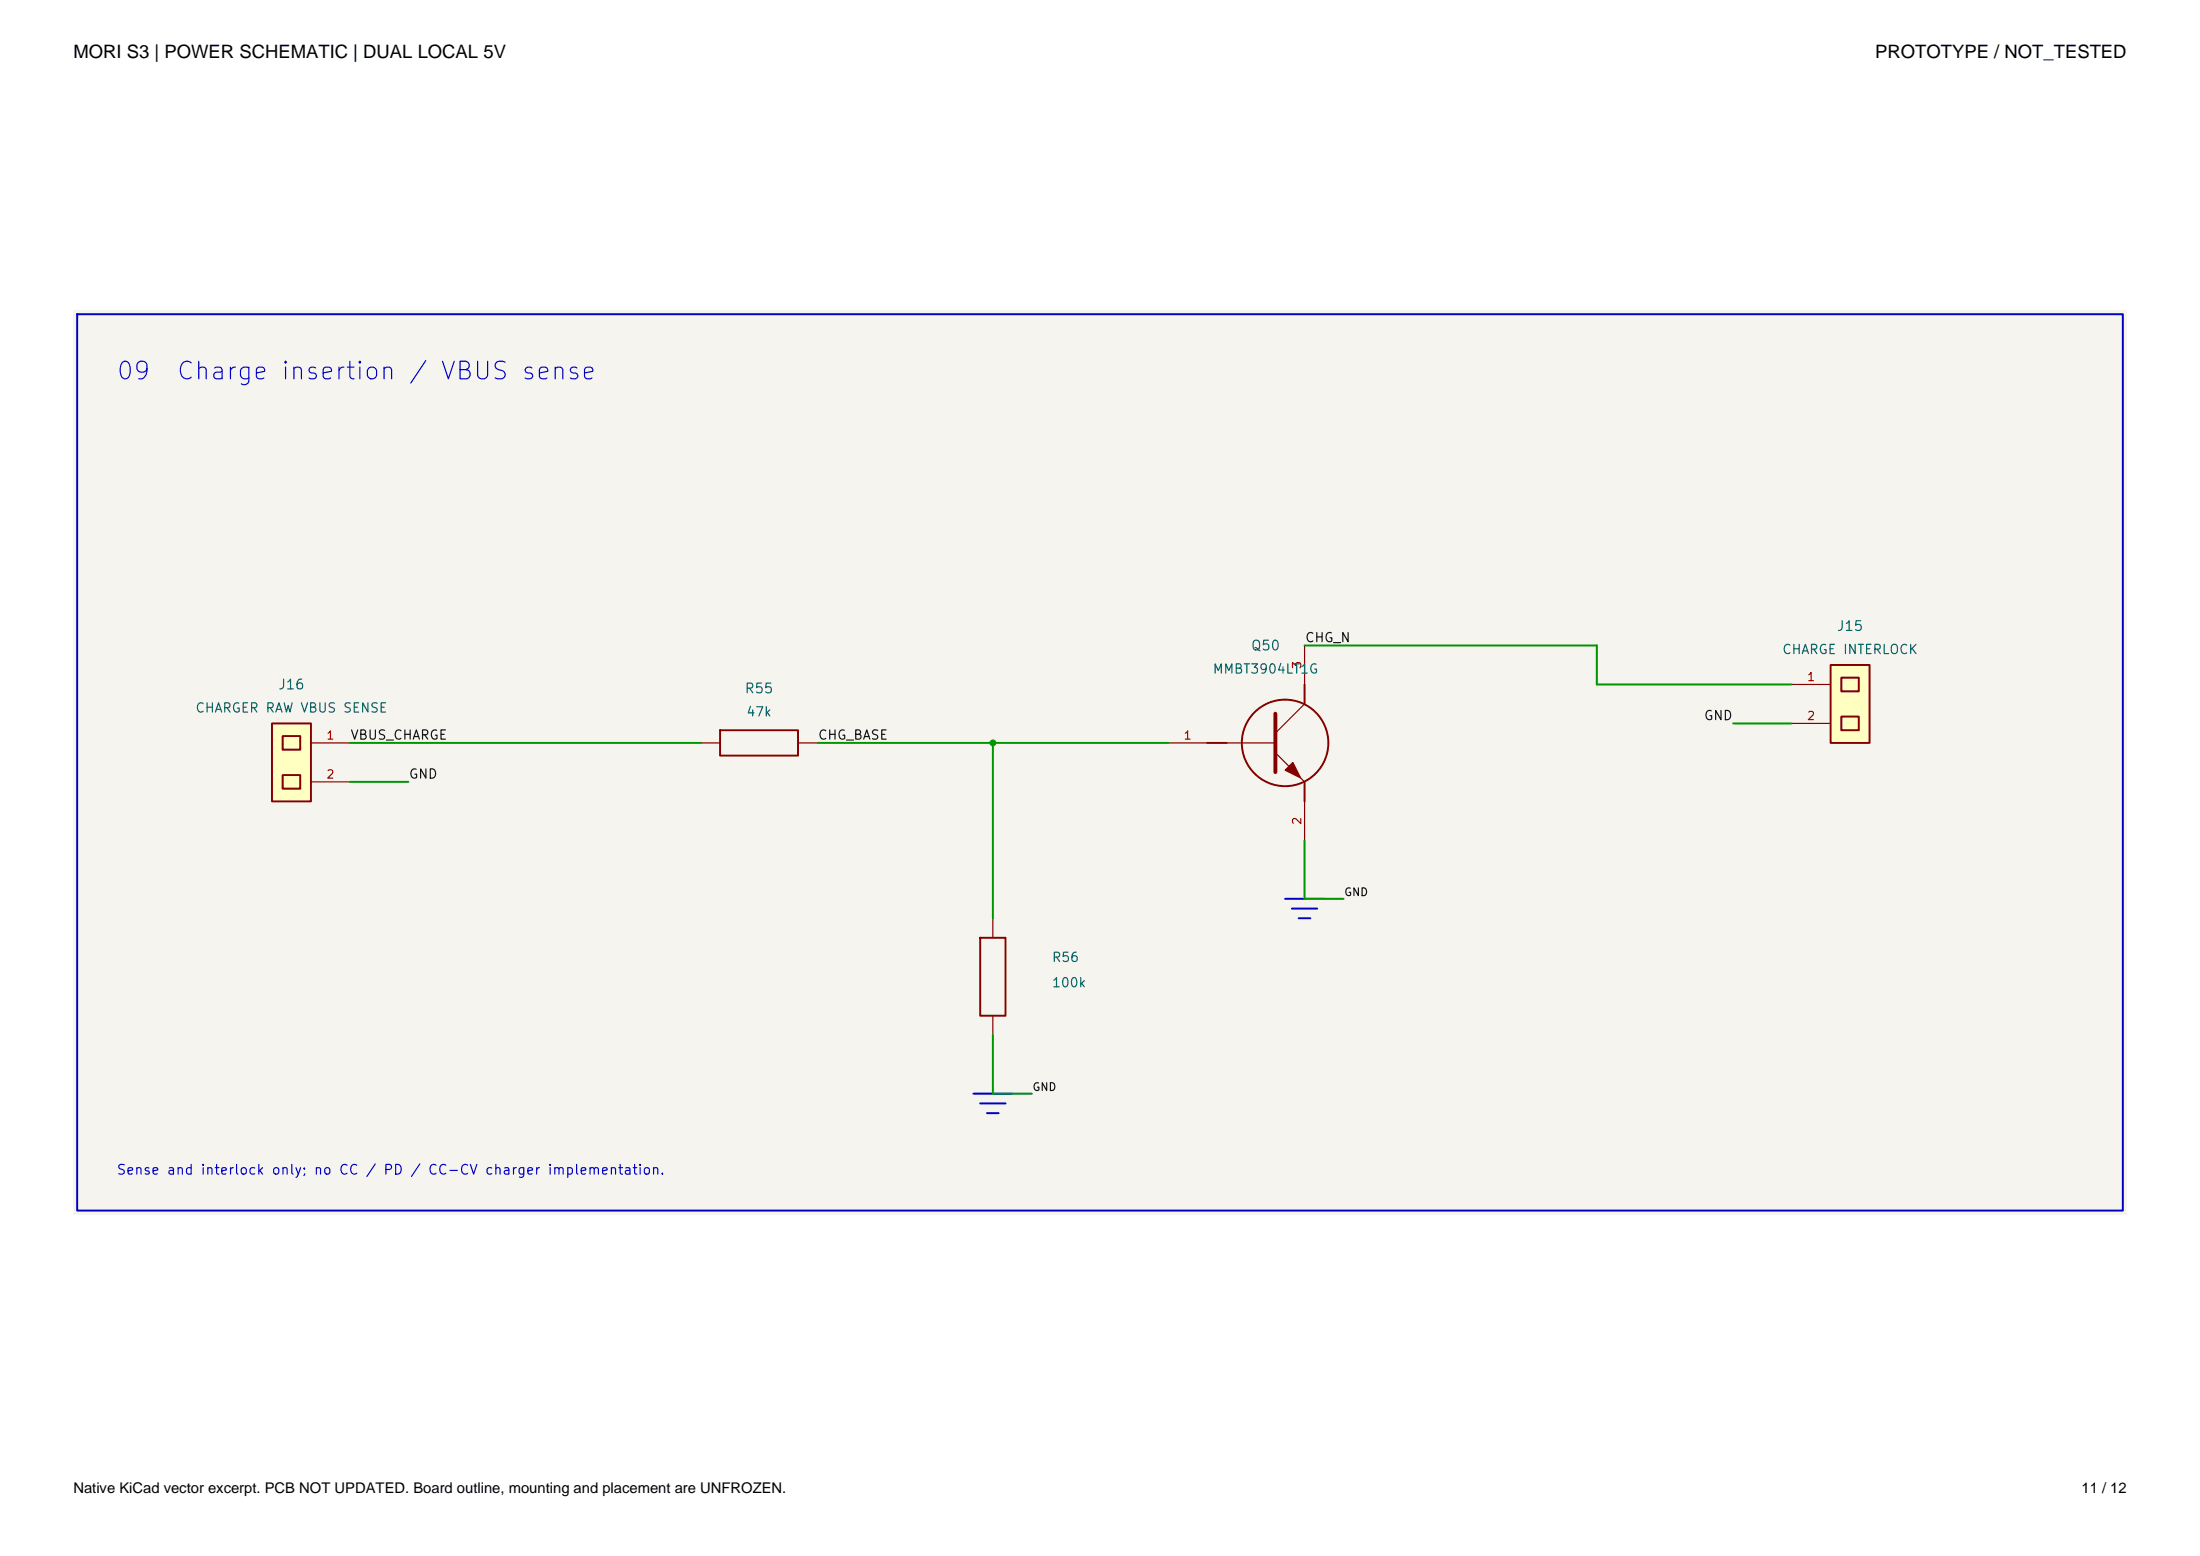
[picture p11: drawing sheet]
<svg xmlns="http://www.w3.org/2000/svg" width="420mm" height="297mm" viewBox="0 0 420 297" stroke-linecap="round" stroke-linejoin="round" font-family="sans-serif">
<path d="M14 59.2h392v172.6h-392z" fill="#f5f4ef" stroke="#f5f4ef" stroke-width=".19"/>
<g fill="#ffffc2">
<path d="M349.5 126.9h7.4v14.9h-7.4z"/>
<path d="M351.5 129.3h3.4v2.6h-3.4z"/>
<path d="M351.5 136.8h3.4v2.6h-3.4z"/>
</g>
<g fill="none" stroke="#840000" stroke-width=".37">
<path d="M137.5 139.4h14.8v4.8h-14.8zM249.1 130.6v3.8M349.5 126.9h7.4v14.9h-7.4zM351.5 129.3h3.4v2.6h-3.4zM351.5 136.8h3.4v2.6h-3.4zM230.5 141.8h3.7M249.1 149.2v3.8M187.1 179h4.9v14.9h-4.9z"/>
<circle cx="245.3" cy="141.8" r="8.3"/>
</g>
<path d="M249.1 134.4l-5.6 5.5M249.1 123.2v7.4M342 130.6h7.5M342 138.1h7.5M133.8 141.8h3.7M152.3 141.8h3.8M223 141.8h7.5M234.2 141.8h9.3M243.5 143.7l5.6 5.5M249.1 153v7.4M189.5 175.3v3.7M189.5 193.9v3.7" fill="none" stroke="#840000" stroke-width=".22"/>
<path d="M243.5 136.2v11.2" fill="none" stroke="#840000" stroke-width=".74"/>
<path d="M246.8 145.5l1.5 3-3-1.5z" fill="#840000" stroke="#840000" stroke-width=".22"/>
<g fill="#ffffc2">
<path d="M51.9 138.1h7.5v14.9h-7.5z"/>
<path d="M54 140.5h3.3v2.6h-3.3z"/>
<path d="M54 147.9h3.3v2.6h-3.3z"/>
</g>
<path d="M51.9 138.1h7.5v14.9h-7.5zM54 140.5h3.3v2.6h-3.3zM54 147.9h3.3v2.6h-3.3z" fill="none" stroke="#840000" stroke-width=".37"/>
<path d="M59.4 141.8h7.4M59.4 149.2h7.4" fill="none" stroke="#840000" stroke-width=".22"/>
<path d="M14.7 60h390.6v171.1h-390.6zM245.3 171.6h7.5M246.6 173.4h4.9M247.9 175.3h2.3M185.8 208.8h7.5M187.1 210.6h4.9M188.4 212.5h2.3" fill="none" stroke="#0000c2" stroke-width=".37"/>
<path d="M249.1 123.2h55.7v7.4h37.2M330.9 138.1h11.1M66.8 141.8h67M66.8 149.2h11.2M156.1 141.8h66.9M189.5 141.8v33.5M249.1 160.4v11.2h7.4M189.5 197.6v11.2h7.5" fill="none" stroke="#009600" stroke-width=".37"/>
<circle cx="189.5" cy="141.8" r=".56" fill="#009600" stroke="#009600" stroke-width=".19"/>
<g font-size="3.5">
<text x="14" y="11">MORI S3 | POWER SCHEMATIC | DUAL LOCAL 5V</text>
<text x="358" y="11">PROTOTYPE / NOT_TESTED</text>
</g>
<g font-size="3.3" fill="#0000c2">
<text x="22" y="73.3">09</text>
<text x="33.5" y="73.3">Charge insertion / VBUS sense</text>
</g>
<g font-size="2.8">
<text x="14" y="285">Native KiCad vector excerpt. PCB NOT UPDATED. Board outline, mounting and placement are UNFROZEN.</text>
<text x="397.4" y="285">11 / 12</text>
</g>
<g font-size="1.9" fill="#006464">
<text x="238.7" y="124.6">Q50</text>
<text x="350.5" y="120.9">J15</text>
<text x="53" y="132.1">J16</text>
<text x="142" y="132.8">R55</text>
</g>
<text font-size="1.9" fill="#0000c2" x="22.1" y="224.7">Sense and interlock only; no CC / PD / CC-CV charger implementation.</text>
<g font-size="1.8" fill="#0f0f0f">
<text x="249" y="123">CHG_N</text>
<text x="325.2" y="137.9">GND</text>
<text x="66.8" y="141.6">VBUS_CHARGE</text>
<text x="156" y="141.6">CHG_BASE</text>
<text x="77.9" y="149.1">GND</text>
</g>
<g font-size="1.8" fill="#006464">
<text x="340.1" y="125.3">CHARGE INTERLOCK</text>
<text x="231.4" y="129">MMBT3904LT1G</text>
<text x="37.2" y="136.4">CHARGER RAW VBUS SENSE</text>
<text x="142.3" y="137.2">47k</text>
<text x="200.7" y="184.1">R56</text>
<text x="200.7" y="188.9">100k</text>
</g>
<g font-size="1.6" fill="#a90000">
<text x="248.8" y="127.8" transform="rotate(-90 248.8 127.8)">3</text>
<text x="344.8" y="130.4">1</text>
<text x="344.8" y="137.8">2</text>
<text x="62.2" y="141.6">1</text>
<text x="225.8" y="141.6">1</text>
<text x="62.2" y="149">2</text>
<text x="248.8" y="157.6" transform="rotate(-90 248.8 157.6)">2</text>
</g>
<g font-size="1.5" fill="#0f0f0f">
<text x="256.5" y="171.4">GND</text>
<text x="197" y="208.6">GND</text>
</g>
</svg>
